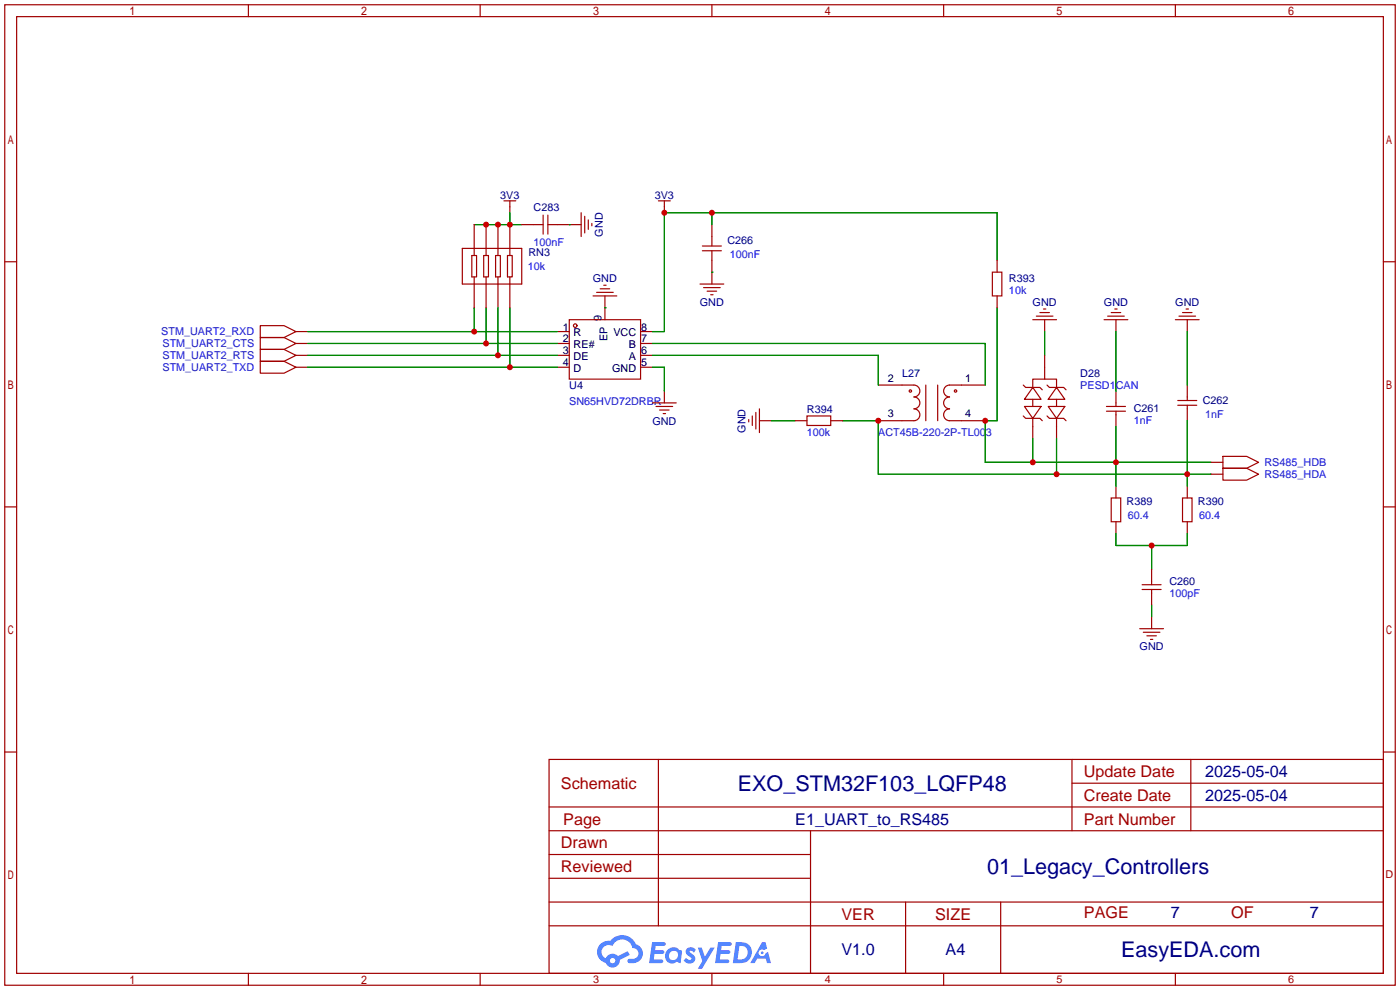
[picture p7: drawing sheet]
<svg xmlns="http://www.w3.org/2000/svg" width="299mm" height="212mm" viewBox="0 0 299 212" stroke-linecap="round" stroke-linejoin="round" font-family="sans-serif">
<g fill="none" stroke="#a10000" stroke-width=".25">
<path d="M1 1h297.2v209.6h-297.2zM3.6 3.6h292.1v204.4h-292.1zM53.1 1v2.6M102.6 1v2.6M152.1 1v2.6M201.7 1v2.6M251.2 1v2.6M1 55.9h2.6M295.7 55.9h2.5M1 108.3h2.6M295.7 108.3h2.5M1 160.7h2.6"/>
<path d="M117.3 162.3h178.4v45.7h-178.4zM117.3 177.5h178.4M117.3 172.5h178.4M140.7 162.3v35.6M173.2 177.5v30.5M229.1 162.3v15.2M229.1 167.4h66.6M254.5 162.3v15.2M295.7 160.7h2.5M117.3 182.6h55.9M117.3 197.9h178.4M117.3 192.8h178.4"/>
<path d="M117.3 187.7h55.9M193.5 192.8v15.2M213.9 192.8v15.2M53.1 208v2.6M102.6 208v2.6M152.1 208v2.6M201.7 208v2.6M251.2 208v2.6"/>
</g>
<g fill="#5487ff">
<path d="M146.9 202.7a1.3 1.3 0 0 1 1.8 .3l-.4 .6a.54 .54 0 0 0-.9-.2l.1 .2a1.34 1.34 0 0 1 1 1.8 1.47 1.47 0 0 1-2.4-.1l.5-.6 .8 .5a.31 .31 0 0 0 .4-.3 .31 .31 0 0 0-.3-.4 1.12 1.12 0 0 1-.6-1.8z"/>
<path d="M149.1 202.5h.9l.6 2 1.2-2h.9l-2.7 4.6h-.9l1-1.7z"/>
<path d="M139.4 201.4h1.6a1.31 1.31 0 0 1 1.2 .2 .4 .4 0 0 1-.3 .5l-1.8 .1-.1 .9h1.6a.4 .4 0 0 1 .4 .4 .4 .4 0 0 1-.4 .4h-1.7l-.2 1.2h1.4a.46 .46 0 0 1 .5 0 .46 .46 0 0 1 .1 .5l-.3 .2h-2.7z"/>
<path d="M153.5 201.4h1.6a1.32 1.32 0 0 1 1.2 .2 .39 .39 0 0 1-.3 .5l-1.8 .1-.1 .9h1.7a.4 .4 0 0 1 .3 .4 .4 .4 0 0 1-.4 .4h-1.7l-.2 1.2h1.4a.46 .46 0 0 1 .5 0 .46 .46 0 0 1 .1 .5l-.3 .2h-2.7z"/>
<path d="M162.9 201.4h.7l.4 1.3-.7 .4a.75 .75 0 0 0-1.1 .3 .75 .75 0 0 0 .5 1 .75 .75 0 0 0 .9-.7l.5-.2 .7 2.3h-.9l-.2-.9h-1.9l-.5 .9h-.9z"/>
<path d="M157.3 201.4l-.7 4.4h1.5a2.27 2.27 0 0 0 2.6-2.2 2.27 2.27 0 0 0-2.7-2.2zM158 202.1a1.5 1.5 0 0 1 1.8 1.6 1.5 1.5 0 0 1-1.9 1.4h-.3z"/>
<path d="M142.7 203a1.6 1.6 0 0 0-.3 2.3 1.6 1.6 0 0 0 2.3 .2l.8 .3 .3-2.4-.2-.3-.4-.1a1.58 1.58 0 0 0-2.5 0zM143.3 203.5a.98 .98 0 0 1 1.6 .4 .98 .98 0 0 1-1.1 1.3 .94 .94 0 0 1-.8-.7 .94 .94 0 0 1 .3-1z"/>
<path d="M128.3 201.8a2.37 2.37 0 0 0 1.2 4 1.54 1.54 0 0 0 1.7 1 1.54 1.54 0 0 0 1.3-1.6l2.1-1.1-.5-.8-2 1a1.57 1.57 0 0 0-2.6 .5 1.5 1.5 0 0 1-.8-2.1 1.5 1.5 0 0 1 2.2-.5 2.23 2.23 0 0 1 2.3-1.4 2.23 2.23 0 0 1 2 1.8 1.16 1.16 0 0 1 1.2 1.1 1.16 1.16 0 0 1-1.1 1.2h-.6a.47 .47 0 0 0-.6 .4 .47 .47 0 0 0 .4 .5 2.17 2.17 0 0 0 2.5-.9 2.17 2.17 0 0 0-.3-2.7l-.8-.4a3.2 3.2 0 0 0-5.5-.7l-1.1 .1zM130.4 205.3a.58 .58 0 0 1 1.1 0 .58 .58 0 0 1-1.1 0z"/>
<circle cx="162.9" cy="203.6" r=".28"/>
</g>
<g fill="none" stroke="#a10000" stroke-width=".25">
<path d="M98.8 53.1h12.7v7.6h-12.7zM100.8 54.6h1.1v4.6h-1.1zM101.3 48v6.6M101.3 59.2v6.6M103.4 54.6h1v4.6h-1zM103.9 48v6.6M103.9 59.2v6.6M105.9 54.6h1v4.6h-1zM106.4 48v6.6M106.4 59.2v6.6M107.7 42.9h2.5M108.5 54.6h1v4.6h-1z"/>
<path d="M109 42.9v2.6M109 48v6.6M109 59.2v6.6M111.5 48h4.6M116.1 46v4M117.1 48h7.1M117.1 46v4M124.2 45.5v5M125 46.2v3.6M125.7 47v2M126.5 47.8v.5M140.7 42.9h2.6"/>
<path d="M142 42.9v2.6M150.1 52.6h4.1M150.1 53.6h4.1M152.1 48v4.6M152.1 53.6v7.1M212.1 58.2h2v5h-2zM213.1 55.6v2.6M55.6 77.2h5.1l2.5 1.3-2.5 1.3h-5.1zM55.6 69.6h5.1l2.5 1.3-2.5 1.2h-5.1zM55.6 74.7h5.1l2.5 1.2-2.5 1.3h-5.1zM55.6 72.1h5.1l2.5 1.3-2.5 1.3h-5.1zM63.2 70.9h2.6"/>
<path d="M63.2 73.4h2.6M63.2 75.9h2.6M63.2 78.5h2.6M119.1 70.9h2.6M119.1 73.4h2.6M119.1 75.9h2.6M119.1 78.5h2.6M121.7 68.3h15.2v12.7h-15.2zM126.7 63.2h5.1M127.5 62.5h3.6M128.3 61.7h2M129 61h.5"/>
<path d="M129.3 63.2v5.1M136.9 70.9h2.5M136.9 73.4h2.5M136.9 75.9h2.5M136.9 78.5h2.5M149.6 60.7h5.1M150.4 61.5h3.5M151.1 62.2h2.1M151.9 63h.5M213.1 63.2v2.6M220.7 68.3h5.1M221.5 67.6h3.5"/>
<path d="M222.2 66.8h2.1M223 66h.5M223.3 68.3v2.6M223.3 75.9v5.1M236 68.3h5M236.7 67.6h3.6M237.5 66.8h2M238.3 66h.5M238.5 68.3v2.6M251.2 68.3h5.1M252 67.6h3.5M252.7 66.8h2.1"/>
<path d="M253.5 66h.5M253.7 68.3v2.6M139.4 86.1h5.1M140.2 86.9h3.6M141 87.6h2M141.7 88.4h.5M142 83.6v2.5M160 89.7v.5M160.8 88.9v2M161.5 88.1v3.6M162.3 89.9h2.5M162.3 87.4v5.1"/>
<path d="M169.9 89.9h2.6M172.5 88.9h5v2h-5zM177.5 89.9h2.6M187.7 82.3h7.6a1.27 1.27 0 0 1 1.3 1.3 1.27 1.27 0 0 1-1.3 1.2 1.27 1.27 0 0 1 1.3 1.3 1.27 1.27 0 0 1-1.3 1.3 1.27 1.27 0 0 1 1.3 1.2 1.27 1.27 0 0 1-1.3 1.3h-7.6M197.9 82.3v7.6M200.4 82.3v7.6M210.6 82.3h-7.7a1.27 1.27 0 0 0-1.2 1.3 1.27 1.27 0 0 0 1.2 1.2 1.27 1.27 0 0 0-1.2 1.3 1.27 1.27 0 0 0 1.2 1.3 1.27 1.27 0 0 0-1.2 1.2 1.27 1.27 0 0 0 1.2 1.3h7.7M218.7 82.3l.5 .5h3l.6 .5M218.7 88.9l.5 .5h3l.6 .5M218.9 86.9h3.6l-1.8 2.5zM220.7 82.8v-1.8h5.1v1.8M220.7 82.8l1.8 2.5h-3.6z"/>
<path d="M220.7 85.3v1.6M220.7 89.4v4.3M223.8 88.9l.5 .5h3l.5 .5M223.8 82.3l.5 .5h3l.5 .5M224 86.9h3.6l-1.8 2.5zM225.8 82.8l1.8 2.5h-3.6zM225.8 85.3v1.6M225.8 89.4v4.3M236.5 86.9h4M236.5 87.9h4M238.5 83.6v3.3M238.5 87.9v3.3"/>
<path d="M251.7 86.6h4.1M251.7 85.6h4.1M253.7 82.3v3.3M253.7 86.6v3.3M258.8 98.8h2.6M261.4 97.5h5l2.6 1.3-2.6 1.3h-5zM237.5 106.4h2v5.1h-2zM238.5 103.9v2.5M238.5 111.5v2.5M252.7 106.4h2.1v5.1h-2.1zM253.7 103.9v2.5M253.7 111.5v2.5"/>
<path d="M258.8 101.3h2.6M261.4 100.1h5l2.6 1.2-2.6 1.3h-5zM243.6 134.4h5.1M244.1 125h4.1M244.1 126h4.1M244.3 135.1h3.6M245.1 135.9h2M245.9 136.7h.5M246.1 121.7v3.3M246.1 126v3.3M246.1 131.8v2.6"/>
<circle cx="122.9" cy="69.6" r=".38"/>
<circle cx="194.6" cy="83.6" r=".25"/>
<circle cx="204.2" cy="83.6" r=".25"/>
</g>
<g fill="none" stroke="#008700" stroke-width=".25">
<path d="M101.3 48h10.2M109 45.5v2.5M121.7 48h.1M152.1 58.2h.1M152.1 45.5v2.5M213.1 55.6v-10.1h-71.1v25.4h-2.6M65.8 78.5h53.3M65.8 75.9h53.3M65.8 70.9h53.3M65.8 73.4h53.3M101.3 65.8v5.1M103.9 65.8v7.6"/>
<path d="M106.4 65.8v10.1M109 65.8v12.7M129.3 65.8h.1M139.4 78.5h2.6v5.1M139.4 75.9h48.3v6.4M139.4 73.4h71.2v8.9M213.1 65.8v24.1h-2.5v8.9h48.2M223.3 70.9v5M238.5 70.9v12.7M253.7 70.9v11.4M164.8 89.9h5.1M180.1 89.9h7.6v11.4h71.1"/>
<path d="M220.7 93.7v5.1M225.8 93.7v7.6M238.5 91.2v12.7M253.7 89.9v14M238.5 114v2.6h15.2v-2.6M246.1 116.6v5.1M246.1 129.3v2.5"/>
</g>
<g fill="#c00">
<circle cx="246.1" cy="116.6" r=".63"/>
<circle cx="253.7" cy="101.3" r=".63"/>
<circle cx="225.8" cy="101.3" r=".63"/>
<circle cx="187.7" cy="89.9" r=".63"/>
<circle cx="238.5" cy="98.8" r=".63"/>
<circle cx="220.7" cy="98.8" r=".63"/>
<circle cx="210.6" cy="89.9" r=".63"/>
<circle cx="101.3" cy="70.9" r=".63"/>
<circle cx="109" cy="78.5" r=".63"/>
<circle cx="103.9" cy="73.4" r=".63"/>
<circle cx="142" cy="45.5" r=".63"/>
<circle cx="152.1" cy="45.5" r=".63"/>
<circle cx="109" cy="48" r=".63"/>
<circle cx="106.4" cy="48" r=".63"/>
<circle cx="103.9" cy="48" r=".63"/>
<circle cx="106.4" cy="75.9" r=".63"/>
</g>
<g font-size="4.6" fill="#000080">
<text x="157.7" y="169">EXO_STM32F103_LQFP48</text>
<text x="211" y="186.8">01_Legacy_Controllers</text>
<text x="239.6" y="204.6">EasyEDA.com</text>
</g>
<g font-size="3.5" fill="#a00000">
<text x="231.6" y="166.1">Update Date</text>
<text x="119.9" y="168.6">Schematic</text>
<text x="231.6" y="171.1">Create Date</text>
<text x="120.4" y="176.2">Page</text>
<text x="231.6" y="176.2">Part Number</text>
<text x="119.9" y="181.3">Drawn</text>
<text x="119.9" y="186.4">Reviewed</text>
<text x="179.8" y="196.5">VER</text>
<text x="199.9" y="196.5">SIZE</text>
<text x="231.6" y="196.3">PAGE</text>
<text x="263.1" y="196.3">OF</text>
</g>
<g font-size="3.5" fill="#000080">
<text x="257.6" y="166.1">2025-05-04</text>
<text x="257.6" y="171.1">2025-05-04</text>
<text x="170" y="176.2">E1_UART_to_RS485</text>
<text x="250.2" y="196.3">7</text>
<text x="280" y="196.3">7</text>
<text x="179.8" y="204.2">V1.0</text>
<text x="202.1" y="204.2">A4</text>
</g>
<g font-size="2.3" fill="#000080">
<text x="106.9" y="42.5">3V3</text>
<text x="114" y="45">C283</text>
<text x="139.9" y="42.5">3V3</text>
<text x="128.8" y="50.6" transform="rotate(-90 128.8 50.6)">GND</text>
<text x="155.4" y="52">C266</text>
<text x="113" y="54.6">RN3</text>
<text x="126.7" y="60.2">GND</text>
<text x="149.6" y="65.3">GND</text>
<text x="215.6" y="60.2">R393</text>
<text x="220.7" y="65.3">GND</text>
<text x="235.9" y="65.3">GND</text>
<text x="251.2" y="65.3">GND</text>
<text x="121.7" y="83.1">U4</text>
<text x="192.8" y="80.5">L27</text>
<text x="230.9" y="80.6">D28</text>
<text x="172.5" y="88.2">R394</text>
<text x="242.3" y="88.2">C261</text>
<text x="257" y="86.3">C262</text>
<text x="139.4" y="90.7">GND</text>
<text x="159.3" y="92.5" transform="rotate(-90 159.3 92.5)">GND</text>
<text x="240.8" y="107.9">R389</text>
<text x="256" y="107.9">R390</text>
<text x="249.9" y="125">C260</text>
<text x="243.6" y="139">GND</text>
</g>
<g font-size="2.3" fill="#00f">
<text x="114" y="52.6">100nF</text>
<text x="112.8" y="57.7">10k</text>
<text x="156" y="55.1">100nF</text>
<text x="215.6" y="62.8">10k</text>
<text x="34.5" y="71.7">STM_UART2_RXD</text>
<text x="34.7" y="76.8">STM_UART2_RTS</text>
<text x="34.7" y="74.2">STM_UART2_CTS</text>
<text x="34.7" y="79.3">STM_UART2_TXD</text>
<text x="230.9" y="83.1">PESD1CAN</text>
<text x="121.7" y="86.7">SN65HVD72DRBR</text>
<text x="257.6" y="89.4">1nF</text>
<text x="172.5" y="93.3">100k</text>
<text x="187.7" y="93.3">ACT45B-220-2P-TL003</text>
<text x="242.3" y="90.7">1nF</text>
<text x="270.3" y="99.6">RS485_HDB</text>
<text x="270.3" y="102.2">RS485_HDA</text>
<text x="241" y="111">60.4</text>
<text x="256.3" y="111">60.4</text>
<text x="249.9" y="127.6">100pF</text>
</g>
<g font-size="2.3">
<text x="120.3" y="70.6">1</text>
<text x="122.6" y="71.9">R</text>
<text x="128.6" y="68.7" transform="rotate(-90 128.6 68.7)">9</text>
<text x="131.1" y="71.9">VCC</text>
<text x="137" y="70.6">8</text>
<text x="120.3" y="73.2">2</text>
<text x="120.3" y="75.7">3</text>
<text x="122.6" y="74.4">RE#</text>
<text x="122.6" y="77">DE</text>
<text x="129.8" y="72.8" transform="rotate(-90 129.8 72.8)">EP</text>
<text x="134.4" y="77">A</text>
<text x="134.4" y="74.4">B</text>
<text x="137" y="75.7">6</text>
<text x="137" y="73.2">7</text>
<text x="120.3" y="78.3">4</text>
<text x="122.6" y="79.5">D</text>
<text x="130.8" y="79.5">GND</text>
<text x="137" y="78.3">5</text>
<text x="189.7" y="81.6">2</text>
<text x="206.3" y="81.6">1</text>
<text x="189.7" y="89.2">3</text>
<text x="206.3" y="89.2">4</text>
</g>
<g font-size="2.3" fill="#a00000">
<text x="296.1" y="187.7">D</text>
<text x="126.7" y="210.1">3</text>
<text x="176.3" y="210.1">4</text>
<text x="225.8" y="210.1">5</text>
<text x="275.3" y="210.1">6</text>
</g>
</svg>
